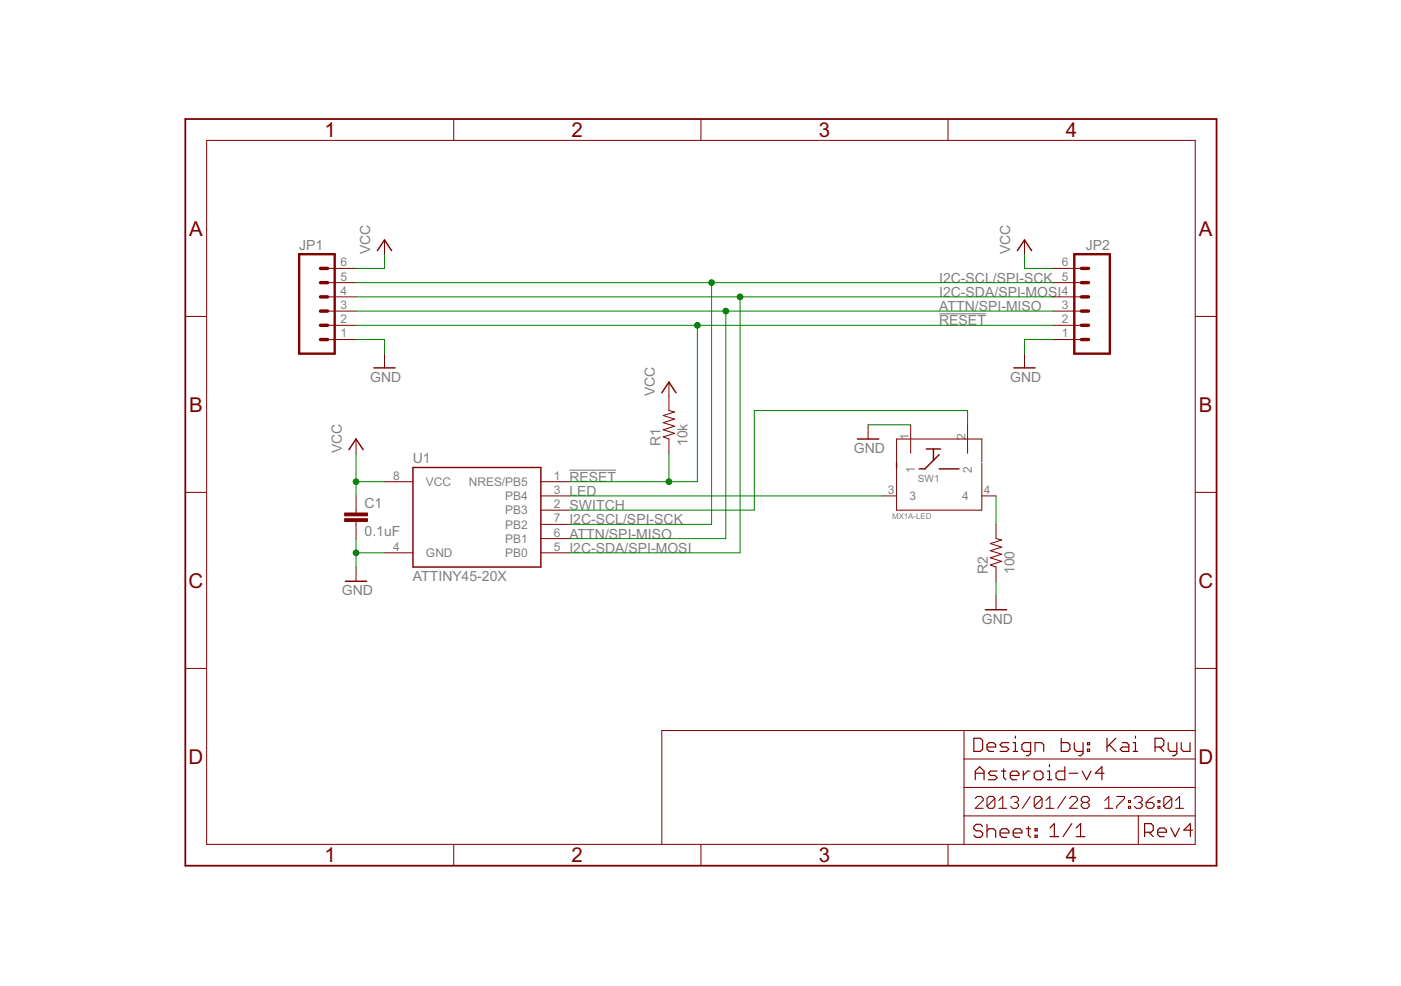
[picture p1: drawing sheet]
<?xml version="1.0" encoding="utf-8"?>
<!DOCTYPE eagle SYSTEM "eagle.dtd">
<!--
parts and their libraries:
SparkFun-Connectors: Licensing: CC v3.0 Share-Alike You are welcome to use this library for commercial purposes.
-->
<eagle version="6.4">
<drawing>
<settings>
<setting alwaysvectorfont="no"/>
<setting verticaltext="up"/>
</settings>
<grid distance="0.1" unitdist="inch" unit="inch" style="lines" multiple="1" display="no" altdistance="0.01" altunitdist="inch" altunit="inch"/>
<schematic xreflabel="%F%N/%S.%C%R" xrefpart="/%S.%C%R">
<libraries>
<library name="attiny25_45_85">
<symbols>
<symbol name="ATTINY25_45_85">
<wire x1="-10.16" y1="7.62" x2="12.7" y2="7.62" width="0.254" layer="94"/>
<wire x1="12.7" y1="7.62" x2="12.7" y2="-10.16" width="0.254" layer="94"/>
<wire x1="12.7" y1="-10.16" x2="-10.16" y2="-10.16" width="0.254" layer="94"/>
<wire x1="-10.16" y1="-10.16" x2="-10.16" y2="7.62" width="0.254" layer="94"/>
<text x="-10.16" y="8.382" size="1.778" layer="95">&gt;NAME</text>
<text x="-10.16" y="-12.7" size="1.778" layer="96">&gt;VALUE</text>
<pin name="PB0" x="17.78" y="-7.62" length="middle" rot="R180"/>
<pin name="PB1" x="17.78" y="-5.08" length="middle" rot="R180"/>
<pin name="PB2" x="17.78" y="-2.54" length="middle" rot="R180"/>
<pin name="PB3" x="17.78" y="0" length="middle" rot="R180"/>
<pin name="PB4" x="17.78" y="2.54" length="middle" rot="R180"/>
<pin name="NRES/PB5" x="17.78" y="5.08" length="middle" rot="R180"/>
<pin name="VCC" x="-15.24" y="5.08" length="middle" direction="pwr"/>
<pin name="GND" x="-15.24" y="-7.62" length="middle" direction="pwr"/>
</symbol>
</symbols>
<devicesets>
<deviceset name="ATTINY45*" prefix="U">
<gates>
<gate name="G$1" symbol="ATTINY25_45_85" x="0" y="0"/>
</gates>
<devices>
<device name="P" package="PDIP08_300MIL">
<connects>
<connect gate="G$1" pin="GND" pad="4"/>
<connect gate="G$1" pin="NRES/PB5" pad="1"/>
<connect gate="G$1" pin="PB0" pad="5"/>
<connect gate="G$1" pin="PB1" pad="6"/>
<connect gate="G$1" pin="PB2" pad="7"/>
<connect gate="G$1" pin="PB3" pad="2"/>
<connect gate="G$1" pin="PB4" pad="3"/>
<connect gate="G$1" pin="VCC" pad="8"/>
</connects>
<technologies>
<technology name="-"/>
<technology name="-20"/>
<technology name="V-10"/>
</technologies>
</device>
<device name="S" package="SOIC8_EIAJ_208MIL">
<connects>
<connect gate="G$1" pin="GND" pad="4"/>
<connect gate="G$1" pin="NRES/PB5" pad="1"/>
<connect gate="G$1" pin="PB0" pad="5"/>
<connect gate="G$1" pin="PB1" pad="6"/>
<connect gate="G$1" pin="PB2" pad="7"/>
<connect gate="G$1" pin="PB3" pad="2"/>
<connect gate="G$1" pin="PB4" pad="3"/>
<connect gate="G$1" pin="VCC" pad="8"/>
</connects>
<technologies>
<technology name="-"/>
<technology name="-20"/>
<technology name="V-10"/>
</technologies>
</device>
<device name="X" package="TSSOP8_4MM4">
<connects>
<connect gate="G$1" pin="GND" pad="4"/>
<connect gate="G$1" pin="NRES/PB5" pad="1"/>
<connect gate="G$1" pin="PB0" pad="5"/>
<connect gate="G$1" pin="PB1" pad="6"/>
<connect gate="G$1" pin="PB2" pad="7"/>
<connect gate="G$1" pin="PB3" pad="2"/>
<connect gate="G$1" pin="PB4" pad="3"/>
<connect gate="G$1" pin="VCC" pad="8"/>
</connects>
<technologies>
<technology name="-"/>
<technology name="-20"/>
<technology name="V-10"/>
</technologies>
</device>
</devices>
</deviceset>
</devicesets>
</library>
<library name="supply1">
<symbols>
<symbol name="VCC">
<wire x1="1.27" y1="-1.905" x2="0" y2="0" width="0.254" layer="94"/>
<wire x1="0" y1="0" x2="-1.27" y2="-1.905" width="0.254" layer="94"/>
<text x="-2.54" y="-2.54" size="1.778" layer="96" rot="R90">&gt;VALUE</text>
<pin name="VCC" x="0" y="-2.54" visible="off" length="short" direction="sup" rot="R90"/>
</symbol>
<symbol name="GND">
<wire x1="-1.905" y1="0" x2="1.905" y2="0" width="0.254" layer="94"/>
<text x="-2.54" y="-2.54" size="1.778" layer="96">&gt;VALUE</text>
<pin name="GND" x="0" y="2.54" visible="off" length="short" direction="sup" rot="R270"/>
</symbol>
</symbols>
<devicesets>
<deviceset name="VCC" prefix="P+">
<gates>
<gate name="VCC" symbol="VCC" x="0" y="0"/>
</gates>
<devices>
<device name="">
<technologies>
<technology name=""/>
</technologies>
</device>
</devices>
</deviceset>
<deviceset name="GND" prefix="GND">
<gates>
<gate name="1" symbol="GND" x="0" y="0"/>
</gates>
<devices>
<device name="">
<technologies>
<technology name=""/>
</technologies>
</device>
</devices>
</deviceset>
</devicesets>
</library>
<library name="frames">
<symbols>
<symbol name="A5L-LOC">
<wire x1="85.09" y1="3.81" x2="85.09" y2="24.13" width="0.1016" layer="94"/>
<wire x1="85.09" y1="24.13" x2="139.065" y2="24.13" width="0.1016" layer="94"/>
<wire x1="139.065" y1="24.13" x2="180.34" y2="24.13" width="0.1016" layer="94"/>
<wire x1="170.18" y1="3.81" x2="170.18" y2="8.89" width="0.1016" layer="94"/>
<wire x1="170.18" y1="8.89" x2="180.34" y2="8.89" width="0.1016" layer="94"/>
<wire x1="170.18" y1="8.89" x2="139.065" y2="8.89" width="0.1016" layer="94"/>
<wire x1="139.065" y1="8.89" x2="139.065" y2="3.81" width="0.1016" layer="94"/>
<wire x1="139.065" y1="8.89" x2="139.065" y2="13.97" width="0.1016" layer="94"/>
<wire x1="139.065" y1="13.97" x2="180.34" y2="13.97" width="0.1016" layer="94"/>
<wire x1="139.065" y1="13.97" x2="139.065" y2="19.05" width="0.1016" layer="94"/>
<wire x1="139.065" y1="19.05" x2="180.34" y2="19.05" width="0.1016" layer="94"/>
<wire x1="139.065" y1="19.05" x2="139.065" y2="24.13" width="0.1016" layer="94"/>
<text x="140.97" y="15.24" size="2.54" layer="94" font="vector">&gt;DRAWING_NAME</text>
<text x="140.97" y="10.16" size="2.286" layer="94" font="vector">&gt;LAST_DATE_TIME</text>
<text x="154.305" y="5.08" size="2.54" layer="94" font="vector">&gt;SHEET</text>
<text x="140.716" y="4.953" size="2.54" layer="94" font="vector">Sheet:</text>
<frame x1="0" y1="0" x2="184.15" y2="133.35" columns="4" rows="4" layer="94"/>
</symbol>
</symbols>
<devicesets>
<deviceset name="A5L-LOC" prefix="FRAME" uservalue="yes">
<gates>
<gate name="G$1" symbol="A5L-LOC" x="0" y="0"/>
</gates>
<devices>
<device name="">
<technologies>
<technology name=""/>
</technologies>
</device>
</devices>
</deviceset>
</devicesets>
</library>
<library name="SparkFun-Connectors">
<symbols>
<symbol name="M06">
<wire x1="1.27" y1="-7.62" x2="-5.08" y2="-7.62" width="0.4064" layer="94"/>
<wire x1="-1.27" y1="0" x2="0" y2="0" width="0.6096" layer="94"/>
<wire x1="-1.27" y1="-2.54" x2="0" y2="-2.54" width="0.6096" layer="94"/>
<wire x1="-1.27" y1="-5.08" x2="0" y2="-5.08" width="0.6096" layer="94"/>
<wire x1="-5.08" y1="10.16" x2="-5.08" y2="-7.62" width="0.4064" layer="94"/>
<wire x1="1.27" y1="-7.62" x2="1.27" y2="10.16" width="0.4064" layer="94"/>
<wire x1="-5.08" y1="10.16" x2="1.27" y2="10.16" width="0.4064" layer="94"/>
<wire x1="-1.27" y1="5.08" x2="0" y2="5.08" width="0.6096" layer="94"/>
<wire x1="-1.27" y1="2.54" x2="0" y2="2.54" width="0.6096" layer="94"/>
<wire x1="-1.27" y1="7.62" x2="0" y2="7.62" width="0.6096" layer="94"/>
<text x="-5.08" y="-10.16" size="1.778" layer="96">&gt;VALUE</text>
<text x="-5.08" y="10.922" size="1.778" layer="95">&gt;NAME</text>
<pin name="1" x="5.08" y="-5.08" visible="pad" length="middle" direction="pas" swaplevel="1" rot="R180"/>
<pin name="2" x="5.08" y="-2.54" visible="pad" length="middle" direction="pas" swaplevel="1" rot="R180"/>
<pin name="3" x="5.08" y="0" visible="pad" length="middle" direction="pas" swaplevel="1" rot="R180"/>
<pin name="4" x="5.08" y="2.54" visible="pad" length="middle" direction="pas" swaplevel="1" rot="R180"/>
<pin name="5" x="5.08" y="5.08" visible="pad" length="middle" direction="pas" swaplevel="1" rot="R180"/>
<pin name="6" x="5.08" y="7.62" visible="pad" length="middle" direction="pas" swaplevel="1" rot="R180"/>
</symbol>
</symbols>
<devicesets>
<deviceset name="M06" prefix="JP" uservalue="yes">
<gates>
<gate name="G$1" symbol="M06" x="-2.54" y="0"/>
</gates>
<devices>
<device name="SIP" package="1X06">
<connects>
<connect gate="G$1" pin="1" pad="1"/>
<connect gate="G$1" pin="2" pad="2"/>
<connect gate="G$1" pin="3" pad="3"/>
<connect gate="G$1" pin="4" pad="4"/>
<connect gate="G$1" pin="5" pad="5"/>
<connect gate="G$1" pin="6" pad="6"/>
</connects>
<technologies>
<technology name=""/>
</technologies>
</device>
<device name="POLAR" package="MOLEX-1X6">
<connects>
<connect gate="G$1" pin="1" pad="1"/>
<connect gate="G$1" pin="2" pad="2"/>
<connect gate="G$1" pin="3" pad="3"/>
<connect gate="G$1" pin="4" pad="4"/>
<connect gate="G$1" pin="5" pad="5"/>
<connect gate="G$1" pin="6" pad="6"/>
</connects>
<technologies>
<technology name=""/>
</technologies>
</device>
<device name="RA" package="MOLEX-1X6-RA">
<connects>
<connect gate="G$1" pin="1" pad="1"/>
<connect gate="G$1" pin="2" pad="2"/>
<connect gate="G$1" pin="3" pad="3"/>
<connect gate="G$1" pin="4" pad="4"/>
<connect gate="G$1" pin="5" pad="5"/>
<connect gate="G$1" pin="6" pad="6"/>
</connects>
<technologies>
<technology name=""/>
</technologies>
</device>
<device name="SMD" package="1X06-SMD">
<connects>
<connect gate="G$1" pin="1" pad="1"/>
<connect gate="G$1" pin="2" pad="2"/>
<connect gate="G$1" pin="3" pad="3"/>
<connect gate="G$1" pin="4" pad="4"/>
<connect gate="G$1" pin="5" pad="5"/>
<connect gate="G$1" pin="6" pad="6"/>
</connects>
<technologies>
<technology name=""/>
</technologies>
</device>
<device name="LOCK" package="1X06_LOCK">
<connects>
<connect gate="G$1" pin="1" pad="1"/>
<connect gate="G$1" pin="2" pad="2"/>
<connect gate="G$1" pin="3" pad="3"/>
<connect gate="G$1" pin="4" pad="4"/>
<connect gate="G$1" pin="5" pad="5"/>
<connect gate="G$1" pin="6" pad="6"/>
</connects>
<technologies>
<technology name=""/>
</technologies>
</device>
<device name="LOCK_LONGPADS" package="1X06_LOCK_LONGPADS">
<connects>
<connect gate="G$1" pin="1" pad="1"/>
<connect gate="G$1" pin="2" pad="2"/>
<connect gate="G$1" pin="3" pad="3"/>
<connect gate="G$1" pin="4" pad="4"/>
<connect gate="G$1" pin="5" pad="5"/>
<connect gate="G$1" pin="6" pad="6"/>
</connects>
<technologies>
<technology name=""/>
</technologies>
</device>
<device name="POLAR_LOCK" package="MOLEX-1X6_LOCK">
<connects>
<connect gate="G$1" pin="1" pad="1"/>
<connect gate="G$1" pin="2" pad="2"/>
<connect gate="G$1" pin="3" pad="3"/>
<connect gate="G$1" pin="4" pad="4"/>
<connect gate="G$1" pin="5" pad="5"/>
<connect gate="G$1" pin="6" pad="6"/>
</connects>
<technologies>
<technology name=""/>
</technologies>
</device>
<device name="RA_LOCK" package="MOLEX-1X6-RA_LOCK">
<connects>
<connect gate="G$1" pin="1" pad="1"/>
<connect gate="G$1" pin="2" pad="2"/>
<connect gate="G$1" pin="3" pad="3"/>
<connect gate="G$1" pin="4" pad="4"/>
<connect gate="G$1" pin="5" pad="5"/>
<connect gate="G$1" pin="6" pad="6"/>
</connects>
<technologies>
<technology name=""/>
</technologies>
</device>
<device name="SIP_LOCK" package="1X06-SIP_LOCK">
<connects>
<connect gate="G$1" pin="1" pad="1"/>
<connect gate="G$1" pin="2" pad="2"/>
<connect gate="G$1" pin="3" pad="3"/>
<connect gate="G$1" pin="4" pad="4"/>
<connect gate="G$1" pin="5" pad="5"/>
<connect gate="G$1" pin="6" pad="6"/>
</connects>
<technologies>
<technology name=""/>
</technologies>
</device>
<device name="FEMALE_LOCK" package="1X06_FEMALE_LOCK.010">
<connects>
<connect gate="G$1" pin="1" pad="1"/>
<connect gate="G$1" pin="2" pad="2"/>
<connect gate="G$1" pin="3" pad="3"/>
<connect gate="G$1" pin="4" pad="4"/>
<connect gate="G$1" pin="5" pad="5"/>
<connect gate="G$1" pin="6" pad="6"/>
</connects>
<technologies>
<technology name=""/>
</technologies>
</device>
<device name="LONGPADS" package="1X06_LONGPADS">
<connects>
<connect gate="G$1" pin="1" pad="1"/>
<connect gate="G$1" pin="2" pad="2"/>
<connect gate="G$1" pin="3" pad="3"/>
<connect gate="G$1" pin="4" pad="4"/>
<connect gate="G$1" pin="5" pad="5"/>
<connect gate="G$1" pin="6" pad="6"/>
</connects>
<technologies>
<technology name=""/>
</technologies>
</device>
<device name="1X06-SMD_EDGE_FEMALE" package="1X06-SMD_EDGE">
<connects>
<connect gate="G$1" pin="1" pad="1"/>
<connect gate="G$1" pin="2" pad="2"/>
<connect gate="G$1" pin="3" pad="3"/>
<connect gate="G$1" pin="4" pad="4"/>
<connect gate="G$1" pin="5" pad="5"/>
<connect gate="G$1" pin="6" pad="6"/>
</connects>
<technologies>
<technology name=""/>
</technologies>
</device>
<device name="3.5MM-6" package="SCREWTERMINAL-3.5MM-6">
<connects>
<connect gate="G$1" pin="1" pad="1"/>
<connect gate="G$1" pin="2" pad="2"/>
<connect gate="G$1" pin="3" pad="3"/>
<connect gate="G$1" pin="4" pad="4"/>
<connect gate="G$1" pin="5" pad="5"/>
<connect gate="G$1" pin="6" pad="6"/>
</connects>
<technologies>
<technology name=""/>
</technologies>
</device>
<device name="SMDF" package="1X06-SMD-FEMALE">
<connects>
<connect gate="G$1" pin="1" pad="1"/>
<connect gate="G$1" pin="2" pad="2"/>
<connect gate="G$1" pin="3" pad="3"/>
<connect gate="G$1" pin="4" pad="4"/>
<connect gate="G$1" pin="5" pad="5"/>
<connect gate="G$1" pin="6" pad="6"/>
</connects>
<technologies>
<technology name=""/>
</technologies>
</device>
<device name="SMD-FEMALE-V2" package="1X06-SMD-FEMALE-V2">
<connects>
<connect gate="G$1" pin="1" pad="1"/>
<connect gate="G$1" pin="2" pad="2"/>
<connect gate="G$1" pin="3" pad="3"/>
<connect gate="G$1" pin="4" pad="4"/>
<connect gate="G$1" pin="5" pad="5"/>
<connect gate="G$1" pin="6" pad="6"/>
</connects>
<technologies>
<technology name=""/>
</technologies>
</device>
<device name="POGOPIN_HOLES_ONLY" package="1X06_HOLES_ONLY">
<connects>
<connect gate="G$1" pin="1" pad="1"/>
<connect gate="G$1" pin="2" pad="2"/>
<connect gate="G$1" pin="3" pad="3"/>
<connect gate="G$1" pin="4" pad="4"/>
<connect gate="G$1" pin="5" pad="5"/>
<connect gate="G$1" pin="6" pad="6"/>
</connects>
<technologies>
<technology name=""/>
</technologies>
</device>
<device name="SMD-STRAIGHT" package="1X06_SMD_STRAIGHT">
<connects>
<connect gate="G$1" pin="1" pad="1"/>
<connect gate="G$1" pin="2" pad="2"/>
<connect gate="G$1" pin="3" pad="3"/>
<connect gate="G$1" pin="4" pad="4"/>
<connect gate="G$1" pin="5" pad="5"/>
<connect gate="G$1" pin="6" pad="6"/>
</connects>
<technologies>
<technology name=""/>
</technologies>
</device>
<device name="SMD-STRAIGHT-ALT" package="1X06_SMD_STRAIGHT_ALT">
<connects>
<connect gate="G$1" pin="1" pad="1"/>
<connect gate="G$1" pin="2" pad="2"/>
<connect gate="G$1" pin="3" pad="3"/>
<connect gate="G$1" pin="4" pad="4"/>
<connect gate="G$1" pin="5" pad="5"/>
<connect gate="G$1" pin="6" pad="6"/>
</connects>
<technologies>
<technology name=""/>
</technologies>
</device>
<device name="SMD-STRAIGHT-COMBO" package="1X06_SMD_STRAIGHT_COMBO">
<connects>
<connect gate="G$1" pin="1" pad="1"/>
<connect gate="G$1" pin="2" pad="2"/>
<connect gate="G$1" pin="3" pad="3"/>
<connect gate="G$1" pin="4" pad="4"/>
<connect gate="G$1" pin="5" pad="5"/>
<connect gate="G$1" pin="6" pad="6"/>
</connects>
<technologies>
<technology name=""/>
</technologies>
</device>
<device name="EM406" package="EM406">
<connects>
<connect gate="G$1" pin="1" pad="1"/>
<connect gate="G$1" pin="2" pad="2"/>
<connect gate="G$1" pin="3" pad="3"/>
<connect gate="G$1" pin="4" pad="4"/>
<connect gate="G$1" pin="5" pad="5"/>
<connect gate="G$1" pin="6" pad="6"/>
</connects>
<technologies>
<technology name=""/>
</technologies>
</device>
</devices>
</deviceset>
</devicesets>
</library>
<library name="SparkFun-Resistors">
<symbols>
<symbol name="RESISTOR">
<wire x1="-2.54" y1="0" x2="-2.159" y2="1.016" width="0.1524" layer="94"/>
<wire x1="-2.159" y1="1.016" x2="-1.524" y2="-1.016" width="0.1524" layer="94"/>
<wire x1="-1.524" y1="-1.016" x2="-0.889" y2="1.016" width="0.1524" layer="94"/>
<wire x1="-0.889" y1="1.016" x2="-0.254" y2="-1.016" width="0.1524" layer="94"/>
<wire x1="-0.254" y1="-1.016" x2="0.381" y2="1.016" width="0.1524" layer="94"/>
<wire x1="0.381" y1="1.016" x2="1.016" y2="-1.016" width="0.1524" layer="94"/>
<wire x1="1.016" y1="-1.016" x2="1.651" y2="1.016" width="0.1524" layer="94"/>
<wire x1="1.651" y1="1.016" x2="2.286" y2="-1.016" width="0.1524" layer="94"/>
<wire x1="2.286" y1="-1.016" x2="2.54" y2="0" width="0.1524" layer="94"/>
<text x="-3.81" y="1.4986" size="1.778" layer="95">&gt;NAME</text>
<text x="-3.81" y="-3.302" size="1.778" layer="96">&gt;VALUE</text>
<pin name="2" x="5.08" y="0" visible="off" length="short" direction="pas" swaplevel="1" rot="R180"/>
<pin name="1" x="-5.08" y="0" visible="off" length="short" direction="pas" swaplevel="1"/>
</symbol>
</symbols>
<devicesets>
<deviceset name="RESISTOR" prefix="R" uservalue="yes">
<gates>
<gate name="G$1" symbol="RESISTOR" x="0" y="0"/>
</gates>
<devices>
<device name="1206" package="1206">
<connects>
<connect gate="G$1" pin="1" pad="1"/>
<connect gate="G$1" pin="2" pad="2"/>
</connects>
<technologies>
<technology name=""/>
</technologies>
</device>
<device name="AXIAL-0.3" package="AXIAL-0.3">
<connects>
<connect gate="G$1" pin="1" pad="P$1"/>
<connect gate="G$1" pin="2" pad="P$2"/>
</connects>
<technologies>
<technology name=""/>
</technologies>
</device>
<device name="2010" package="R2010">
<connects>
<connect gate="G$1" pin="1" pad="1"/>
<connect gate="G$1" pin="2" pad="2"/>
</connects>
<technologies>
<technology name=""/>
</technologies>
</device>
<device name="0805-RES" package="0805">
<connects>
<connect gate="G$1" pin="1" pad="1"/>
<connect gate="G$1" pin="2" pad="2"/>
</connects>
<technologies>
<technology name=""/>
</technologies>
</device>
<device name="0603-RES" package="0603-RES">
<connects>
<connect gate="G$1" pin="1" pad="1"/>
<connect gate="G$1" pin="2" pad="2"/>
</connects>
<technologies>
<technology name=""/>
</technologies>
</device>
<device name="0402-RES" package="0402-RES">
<connects>
<connect gate="G$1" pin="1" pad="1"/>
<connect gate="G$1" pin="2" pad="2"/>
</connects>
<technologies>
<technology name=""/>
</technologies>
</device>
<device name="PTH-1/6W" package="1/6W-RES">
<connects>
<connect gate="G$1" pin="1" pad="1"/>
<connect gate="G$1" pin="2" pad="2"/>
</connects>
<technologies>
<technology name=""/>
</technologies>
</device>
<device name="2512" package="R2512">
<connects>
<connect gate="G$1" pin="1" pad="1"/>
<connect gate="G$1" pin="2" pad="2"/>
</connects>
<technologies>
<technology name=""/>
</technologies>
</device>
<device name="PTH-1/4W" package="AXIAL-0.4">
<connects>
<connect gate="G$1" pin="1" pad="P$1"/>
<connect gate="G$1" pin="2" pad="P$2"/>
</connects>
<technologies>
<technology name=""/>
</technologies>
</device>
<device name="PTH-1/2W" package="AXIAL-0.5">
<connects>
<connect gate="G$1" pin="1" pad="P$1"/>
<connect gate="G$1" pin="2" pad="P$2"/>
</connects>
<technologies>
<technology name=""/>
</technologies>
</device>
<device name="PTH-1W" package="AXIAL-0.6">
<connects>
<connect gate="G$1" pin="1" pad="P$1"/>
<connect gate="G$1" pin="2" pad="P$2"/>
</connects>
<technologies>
<technology name=""/>
</technologies>
</device>
<device name="PTH-2W" package="AXIAL-0.8">
<connects>
<connect gate="G$1" pin="1" pad="P$1"/>
<connect gate="G$1" pin="2" pad="P$2"/>
</connects>
<technologies>
<technology name=""/>
</technologies>
</device>
<device name="KIT" package="AXIAL-0.3-KIT">
<connects>
<connect gate="G$1" pin="1" pad="P$1"/>
<connect gate="G$1" pin="2" pad="P$2"/>
</connects>
<technologies>
<technology name=""/>
</technologies>
</device>
<device name="EZ" package="AXIAL-0.3EZ">
<connects>
<connect gate="G$1" pin="1" pad="P$1"/>
<connect gate="G$1" pin="2" pad="P$2"/>
</connects>
<technologies>
<technology name=""/>
</technologies>
</device>
</devices>
</deviceset>
</devicesets>
</library>
<library name="SparkFun-Passives">
<symbols>
<symbol name="CAP">
<wire x1="0" y1="2.54" x2="0" y2="2.032" width="0.1524" layer="94"/>
<wire x1="0" y1="0" x2="0" y2="0.508" width="0.1524" layer="94"/>
<text x="1.524" y="2.921" size="1.778" layer="95">&gt;NAME</text>
<text x="1.524" y="-2.159" size="1.778" layer="96">&gt;VALUE</text>
<rectangle x1="-2.032" y1="0.508" x2="2.032" y2="1.016" layer="94"/>
<rectangle x1="-2.032" y1="1.524" x2="2.032" y2="2.032" layer="94"/>
<pin name="1" x="0" y="5.08" visible="off" length="short" direction="pas" swaplevel="1" rot="R270"/>
<pin name="2" x="0" y="-2.54" visible="off" length="short" direction="pas" swaplevel="1" rot="R90"/>
</symbol>
</symbols>
<devicesets>
<deviceset name="CAP" prefix="C" uservalue="yes">
<gates>
<gate name="G$1" symbol="CAP" x="0" y="0"/>
</gates>
<devices>
<device name="PTH" package="CAP-PTH-SMALL">
<connects>
<connect gate="G$1" pin="1" pad="1"/>
<connect gate="G$1" pin="2" pad="2"/>
</connects>
<technologies>
<technology name=""/>
</technologies>
</device>
<device name="PTH2" package="CAP-PTH-SMALL2">
<connects>
<connect gate="G$1" pin="1" pad="1"/>
<connect gate="G$1" pin="2" pad="2"/>
</connects>
<technologies>
<technology name=""/>
</technologies>
</device>
<device name="0805" package="0805">
<connects>
<connect gate="G$1" pin="1" pad="1"/>
<connect gate="G$1" pin="2" pad="2"/>
</connects>
<technologies>
<technology name=""/>
</technologies>
</device>
<device name="PTH3" package="CAP-PTH-LARGE">
<connects>
<connect gate="G$1" pin="1" pad="1"/>
<connect gate="G$1" pin="2" pad="2"/>
</connects>
<technologies>
<technology name=""/>
</technologies>
</device>
<device name="SMD" package="GRM43D">
<connects>
<connect gate="G$1" pin="1" pad="A"/>
<connect gate="G$1" pin="2" pad="C"/>
</connects>
<technologies>
<technology name=""/>
</technologies>
</device>
<device name="0603-CAP" package="0603-CAP">
<connects>
<connect gate="G$1" pin="1" pad="1"/>
<connect gate="G$1" pin="2" pad="2"/>
</connects>
<technologies>
<technology name=""/>
</technologies>
</device>
<device name="0402-CAP" package="0402-CAP">
<connects>
<connect gate="G$1" pin="1" pad="1"/>
<connect gate="G$1" pin="2" pad="2"/>
</connects>
<technologies>
<technology name=""/>
</technologies>
</device>
<device name="PTH1" package="CAP-PTH-5MM">
<connects>
<connect gate="G$1" pin="1" pad="1"/>
<connect gate="G$1" pin="2" pad="2"/>
</connects>
<technologies>
<technology name=""/>
</technologies>
</device>
<device name="_" package="AXIAL-5MM">
<connects>
<connect gate="G$1" pin="1" pad="P$1"/>
<connect gate="G$1" pin="2" pad="P$2"/>
</connects>
<technologies>
<technology name=""/>
</technologies>
</device>
<device name="1210" package="1210">
<connects>
<connect gate="G$1" pin="1" pad="1"/>
<connect gate="G$1" pin="2" pad="2"/>
</connects>
<technologies>
<technology name=""/>
</technologies>
</device>
<device name="1206" package="1206">
<connects>
<connect gate="G$1" pin="1" pad="1"/>
<connect gate="G$1" pin="2" pad="2"/>
</connects>
<technologies>
<technology name=""/>
</technologies>
</device>
<device name="ASMD" package="CTZ3">
<connects>
<connect gate="G$1" pin="1" pad="+"/>
<connect gate="G$1" pin="2" pad="-"/>
</connects>
<technologies>
<technology name=""/>
</technologies>
</device>
<device name="KIT" package="CAP-PTH-SMALL-KIT">
<connects>
<connect gate="G$1" pin="1" pad="1"/>
<connect gate="G$1" pin="2" pad="2"/>
</connects>
<technologies>
<technology name=""/>
</technologies>
</device>
<device name="EZ" package="CAP-PTH-SMALLEZ">
<connects>
<connect gate="G$1" pin="1" pad="1"/>
<connect gate="G$1" pin="2" pad="2"/>
</connects>
<technologies>
<technology name=""/>
</technologies>
</device>
</devices>
</deviceset>
</devicesets>
</library>
<library name="cherry-mx-1">
<symbols>
<symbol name="SW_MX">
<wire x1="-3.556" y1="2.286" x2="-2.54" y2="2.286" width="0.254" layer="94"/>
<wire x1="-2.54" y1="2.286" x2="-1.016" y2="3.81" width="0.254" layer="94"/>
<wire x1="-1.016" y1="3.81" x2="0" y2="4.826" width="0.254" layer="94"/>
<wire x1="3.556" y1="2.286" x2="0" y2="2.286" width="0.254" layer="94"/>
<wire x1="-1.016" y1="3.81" x2="-1.016" y2="5.842" width="0.254" layer="94"/>
<wire x1="-2.286" y1="5.842" x2="0.254" y2="5.842" width="0.254" layer="94"/>
<wire x1="-7.62" y1="-5.08" x2="-7.62" y2="2.54" width="0.1524" layer="94"/>
<wire x1="-7.62" y1="2.54" x2="-7.62" y2="3.302" width="0.254" layer="94"/>
<wire x1="7.62" y1="3.302" x2="7.62" y2="-5.08" width="0.1524" layer="94"/>
<wire x1="7.62" y1="-5.08" x2="-7.62" y2="-5.08" width="0.1524" layer="94"/>
<wire x1="-7.62" y1="2.54" x2="-7.62" y2="7.62" width="0.1524" layer="94"/>
<wire x1="-7.62" y1="7.62" x2="7.62" y2="7.62" width="0.1524" layer="94"/>
<wire x1="7.62" y1="7.62" x2="7.62" y2="3.556" width="0.1524" layer="94"/>
<text x="-3.81" y="0" size="1.27" layer="95">&gt;NAME</text>
<text x="-8.382" y="-6.604" size="1.016" layer="96">&gt;VALUE</text>
<pin name="1" x="-5.08" y="10.16" length="middle" direction="pas" rot="R270"/>
<pin name="2" x="5.08" y="10.16" length="middle" direction="pas" rot="R270"/>
<pin name="3" x="-10.16" y="-2.54" length="short" direction="pas"/>
<pin name="4" x="10.16" y="-2.54" length="short" direction="pas" rot="R180"/>
</symbol>
</symbols>
<devicesets>
<deviceset name="MX1A-LED" prefix="SW">
<gates>
<gate name="G$1" symbol="SW_MX" x="0" y="0"/>
</gates>
<devices>
<device name="" package="MX1A-LED">
<connects>
<connect gate="G$1" pin="1" pad="1"/>
<connect gate="G$1" pin="2" pad="2"/>
<connect gate="G$1" pin="3" pad="3"/>
<connect gate="G$1" pin="4" pad="4"/>
</connects>
<technologies>
<technology name=""/>
</technologies>
</device>
</devices>
</deviceset>
</devicesets>
</library>
</libraries>
<attributes>
</attributes>
<variantdefs>
</variantdefs>
<classes>
<class number="0" name="default" width="0" drill="0">
</class>
<class number="1" name="GND" width="0" drill="0">
</class>
<class number="2" name="VCC" width="0.3048" drill="0">
</class>
</classes>
<parts>
<part name="U1" library="attiny25_45_85" deviceset="ATTINY45*" device="X" technology="-20"/>
<part name="SW1" library="cherry-mx-1" deviceset="MX1A-LED" device=""/>
<part name="P+1" library="supply1" deviceset="VCC" device=""/>
<part name="C1" library="SparkFun-Passives" deviceset="CAP" device="0603-CAP" value="0.1uF"/>
<part name="GND1" library="supply1" deviceset="GND" device=""/>
<part name="P+2" library="supply1" deviceset="VCC" device=""/>
<part name="GND3" library="supply1" deviceset="GND" device=""/>
<part name="P+3" library="supply1" deviceset="VCC" device=""/>
<part name="FRAME1" library="frames" deviceset="A5L-LOC" device="" value=" "/>
<part name="GND4" library="supply1" deviceset="GND" device=""/>
<part name="GND5" library="supply1" deviceset="GND" device=""/>
<part name="GND6" library="supply1" deviceset="GND" device=""/>
<part name="JP1" library="SparkFun-Connectors" deviceset="M06" device="SIP" value=" "/>
<part name="JP2" library="SparkFun-Connectors" deviceset="M06" device="SIP" value=" "/>
<part name="P+4" library="supply1" deviceset="VCC" device=""/>
<part name="R1" library="SparkFun-Resistors" deviceset="RESISTOR" device="0603-RES" value="10k"/>
<part name="R2" library="SparkFun-Resistors" deviceset="RESISTOR" device="0603-RES" value="100"/>
</parts>
<sheets>
<sheet>
<plain>
<text x="140.716" y="20.32" size="2.54" layer="94" font="vector">Design by: Kai Ryu</text>
<text x="171.196" y="5.08" size="2.54" layer="94" font="vector">Rev4</text>
</plain>
<instances>
<instance part="U1" gate="G$1" x="50.8" y="63.5"/>
<instance part="SW1" gate="G$1" x="134.62" y="68.58"/>
<instance part="P+1" gate="VCC" x="30.48" y="76.2"/>
<instance part="C1" gate="G$1" x="30.48" y="60.96"/>
<instance part="GND1" gate="1" x="30.48" y="50.8"/>
<instance part="P+2" gate="VCC" x="35.56" y="111.76"/>
<instance part="GND3" gate="1" x="35.56" y="88.9"/>
<instance part="P+3" gate="VCC" x="149.86" y="111.76"/>
<instance part="FRAME1" gate="G$1" x="0" y="0"/>
<instance part="GND4" gate="1" x="149.86" y="88.9"/>
<instance part="GND5" gate="1" x="121.92" y="76.2"/>
<instance part="GND6" gate="1" x="144.78" y="45.72"/>
<instance part="JP1" gate="G$1" x="25.4" y="99.06"/>
<instance part="JP2" gate="G$1" x="160.02" y="99.06" rot="MR0"/>
<instance part="P+4" gate="VCC" x="86.36" y="86.36"/>
<instance part="R1" gate="G$1" x="86.36" y="78.74" rot="R90"/>
<instance part="R2" gate="G$1" x="144.78" y="55.88" rot="R90"/>
</instances>
<busses>
</busses>
<nets>
<net name="GND" class="1">
<segment>
<pinref part="C1" gate="G$1" pin="2"/>
<pinref part="GND1" gate="1" pin="GND"/>
<wire x1="30.48" y1="53.34" x2="30.48" y2="55.88" width="0.1524" layer="91"/>
<pinref part="U1" gate="G$1" pin="GND"/>
<wire x1="30.48" y1="55.88" x2="30.48" y2="58.42" width="0.1524" layer="91"/>
<wire x1="35.56" y1="55.88" x2="30.48" y2="55.88" width="0.1524" layer="91"/>
<junction x="30.48" y="55.88"/>
</segment>
<segment>
<pinref part="GND3" gate="1" pin="GND"/>
<wire x1="30.48" y1="93.98" x2="35.56" y2="93.98" width="0.1524" layer="91"/>
<wire x1="35.56" y1="93.98" x2="35.56" y2="91.44" width="0.1524" layer="91"/>
<pinref part="JP1" gate="G$1" pin="1"/>
</segment>
<segment>
<pinref part="GND4" gate="1" pin="GND"/>
<wire x1="154.94" y1="93.98" x2="149.86" y2="93.98" width="0.1524" layer="91"/>
<wire x1="149.86" y1="93.98" x2="149.86" y2="91.44" width="0.1524" layer="91"/>
<pinref part="JP2" gate="G$1" pin="1"/>
</segment>
<segment>
<pinref part="GND5" gate="1" pin="GND"/>
<pinref part="SW1" gate="G$1" pin="1"/>
<wire x1="121.92" y1="78.74" x2="129.54" y2="78.74" width="0.1524" layer="91"/>
</segment>
<segment>
<pinref part="R2" gate="G$1" pin="1"/>
<pinref part="GND6" gate="1" pin="GND"/>
<wire x1="144.78" y1="50.8" x2="144.78" y2="48.26" width="0.1524" layer="91"/>
</segment>
</net>
<net name="VCC" class="2">
<segment>
<pinref part="C1" gate="G$1" pin="1"/>
<pinref part="P+1" gate="VCC" pin="VCC"/>
<wire x1="30.48" y1="73.66" x2="30.48" y2="68.58" width="0.1524" layer="91"/>
<pinref part="U1" gate="G$1" pin="VCC"/>
<wire x1="30.48" y1="68.58" x2="30.48" y2="66.04" width="0.1524" layer="91"/>
<wire x1="35.56" y1="68.58" x2="30.48" y2="68.58" width="0.1524" layer="91"/>
<junction x="30.48" y="68.58"/>
</segment>
<segment>
<pinref part="P+2" gate="VCC" pin="VCC"/>
<wire x1="30.48" y1="106.68" x2="35.56" y2="106.68" width="0.1524" layer="91"/>
<wire x1="35.56" y1="106.68" x2="35.56" y2="109.22" width="0.1524" layer="91"/>
<pinref part="JP1" gate="G$1" pin="6"/>
</segment>
<segment>
<pinref part="P+3" gate="VCC" pin="VCC"/>
<wire x1="154.94" y1="106.68" x2="149.86" y2="106.68" width="0.1524" layer="91"/>
<wire x1="149.86" y1="106.68" x2="149.86" y2="109.22" width="0.1524" layer="91"/>
<pinref part="JP2" gate="G$1" pin="6"/>
</segment>
<segment>
<pinref part="P+4" gate="VCC" pin="VCC"/>
<pinref part="R1" gate="G$1" pin="2"/>
</segment>
</net>
<net name="I2C-SCL/SPI-SCK" class="0">
<segment>
<wire x1="30.48" y1="104.14" x2="93.98" y2="104.14" width="0.1524" layer="91"/>
<label x="134.62" y="104.14" size="1.778" layer="95"/>
<pinref part="U1" gate="G$1" pin="PB2"/>
<wire x1="68.58" y1="60.96" x2="93.98" y2="60.96" width="0.1524" layer="91"/>
<wire x1="93.98" y1="60.96" x2="93.98" y2="104.14" width="0.1524" layer="91"/>
<label x="68.58" y="60.96" size="1.778" layer="95"/>
<pinref part="JP2" gate="G$1" pin="5"/>
<wire x1="93.98" y1="104.14" x2="154.94" y2="104.14" width="0.1524" layer="91"/>
<junction x="93.98" y="104.14"/>
<pinref part="JP1" gate="G$1" pin="5"/>
</segment>
</net>
<net name="I2C-SDA/SPI-MOSI" class="0">
<segment>
<wire x1="30.48" y1="101.6" x2="99.06" y2="101.6" width="0.1524" layer="91"/>
<wire x1="99.06" y1="101.6" x2="154.94" y2="101.6" width="0.1524" layer="91"/>
<label x="134.62" y="101.6" size="1.778" layer="95"/>
<pinref part="U1" gate="G$1" pin="PB0"/>
<wire x1="68.58" y1="55.88" x2="99.06" y2="55.88" width="0.1524" layer="91"/>
<wire x1="99.06" y1="55.88" x2="99.06" y2="101.6" width="0.1524" layer="91"/>
<junction x="99.06" y="101.6"/>
<label x="68.58" y="55.88" size="1.778" layer="95"/>
<pinref part="JP2" gate="G$1" pin="4"/>
<pinref part="JP1" gate="G$1" pin="4"/>
</segment>
</net>
<net name="!RESET!" class="0">
<segment>
<wire x1="30.48" y1="96.52" x2="91.44" y2="96.52" width="0.1524" layer="91"/>
<wire x1="91.44" y1="96.52" x2="154.94" y2="96.52" width="0.1524" layer="91"/>
<label x="134.62" y="96.52" size="1.778" layer="95"/>
<pinref part="U1" gate="G$1" pin="NRES/PB5"/>
<wire x1="68.58" y1="68.58" x2="86.36" y2="68.58" width="0.1524" layer="91"/>
<wire x1="86.36" y1="68.58" x2="91.44" y2="68.58" width="0.1524" layer="91"/>
<wire x1="91.44" y1="68.58" x2="91.44" y2="96.52" width="0.1524" layer="91"/>
<junction x="91.44" y="96.52"/>
<label x="68.58" y="68.58" size="1.778" layer="95"/>
<pinref part="R1" gate="G$1" pin="1"/>
<wire x1="86.36" y1="73.66" x2="86.36" y2="68.58" width="0.1524" layer="91"/>
<junction x="86.36" y="68.58"/>
<pinref part="JP2" gate="G$1" pin="2"/>
<pinref part="JP1" gate="G$1" pin="2"/>
</segment>
</net>
<net name="ATTN/SPI-MISO" class="0">
<segment>
<pinref part="U1" gate="G$1" pin="PB1"/>
<wire x1="68.58" y1="58.42" x2="96.52" y2="58.42" width="0.1524" layer="91"/>
<label x="68.58" y="58.42" size="1.778" layer="95"/>
<wire x1="30.48" y1="99.06" x2="96.52" y2="99.06" width="0.1524" layer="91"/>
<label x="134.62" y="99.06" size="1.778" layer="95"/>
<wire x1="96.52" y1="99.06" x2="154.94" y2="99.06" width="0.1524" layer="91"/>
<wire x1="96.52" y1="58.42" x2="96.52" y2="99.06" width="0.1524" layer="91"/>
<junction x="96.52" y="99.06"/>
<pinref part="JP2" gate="G$1" pin="3"/>
<pinref part="JP1" gate="G$1" pin="3"/>
</segment>
</net>
<net name="SWITCH" class="0">
<segment>
<pinref part="SW1" gate="G$1" pin="2"/>
<wire x1="139.7" y1="81.28" x2="139.7" y2="78.74" width="0.1524" layer="91"/>
<label x="68.58" y="63.5" size="1.778" layer="95"/>
<pinref part="U1" gate="G$1" pin="PB3"/>
<wire x1="68.58" y1="63.5" x2="101.6" y2="63.5" width="0.1524" layer="91"/>
<wire x1="101.6" y1="63.5" x2="101.6" y2="81.28" width="0.1524" layer="91"/>
<wire x1="101.6" y1="81.28" x2="139.7" y2="81.28" width="0.1524" layer="91"/>
</segment>
</net>
<net name="LED" class="0">
<segment>
<pinref part="U1" gate="G$1" pin="PB4"/>
<pinref part="SW1" gate="G$1" pin="3"/>
<wire x1="68.58" y1="66.04" x2="124.46" y2="66.04" width="0.1524" layer="91"/>
<label x="68.58" y="66.04" size="1.778" layer="95"/>
</segment>
</net>
<net name="N$1" class="0">
<segment>
<pinref part="SW1" gate="G$1" pin="4"/>
<pinref part="R2" gate="G$1" pin="2"/>
<wire x1="144.78" y1="66.04" x2="144.78" y2="60.96" width="0.1524" layer="91"/>
</segment>
</net>
</nets>
</sheet>
</sheets>
</schematic>
</drawing>
</eagle>
